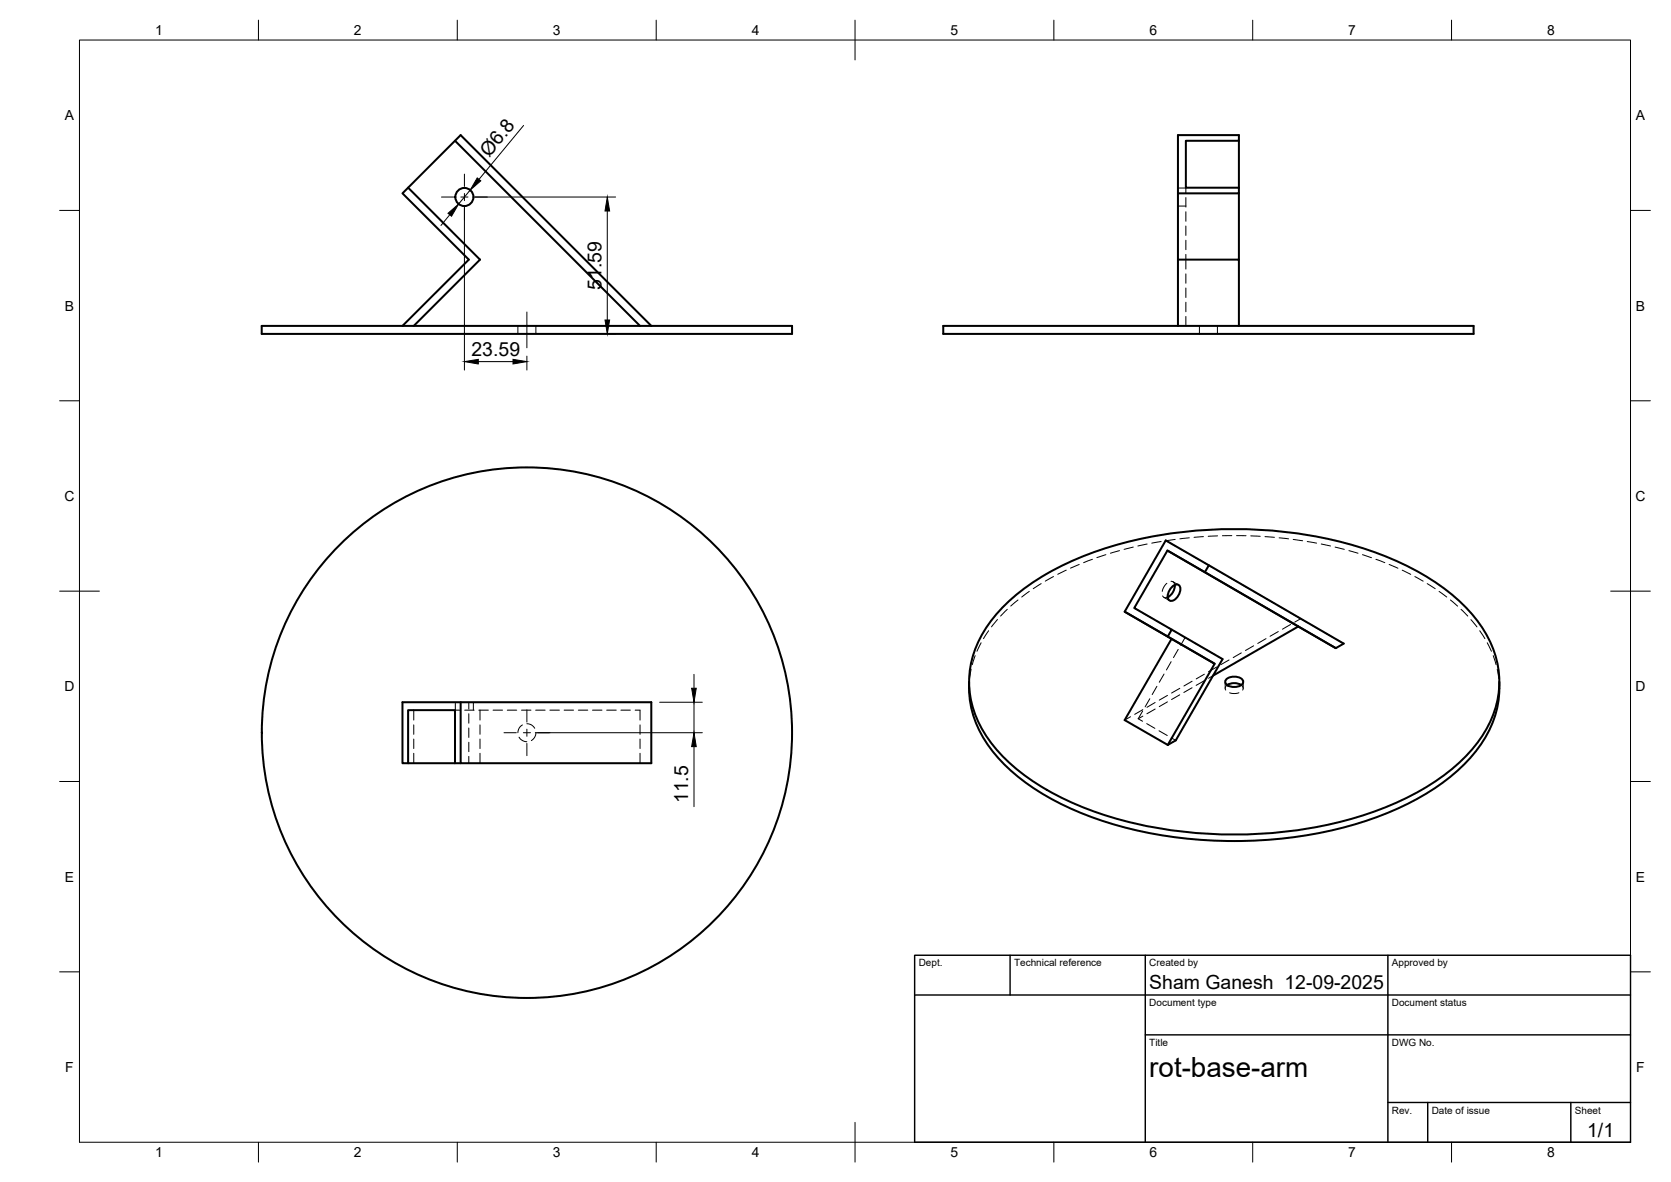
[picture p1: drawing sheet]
<svg xmlns="http://www.w3.org/2000/svg" width="420mm" height="297mm" viewBox="0 0 420 297" stroke-linecap="round" stroke-linejoin="round" font-family="sans-serif">
<!-- layer: Visible -->
<g fill="none" stroke="#000" stroke-width=".51">
<path d="M114.4 35.4l46.5 46.5M311.5 35.4v11.8M102.6 47.2l18.1 18-16.7 16.7M296.2 48.6h15.3v-1.4h-13.3v-11.8h13.3v-1.4h-15.3v47.9M311.5 48.6v16.6M296.2 65.2h15.3v16.7M65.8 81.9h133.4v2h-133.4zM101.2 81.9l16.7-16.7-16.7-16.6 14.6-14.6 48 47.9M237.2 81.9h133.3v2h-133.3zM293.5 138.4l42.4 24.5M252.3 152.4a62.8 62.8 0 0 1 25.1-14.4 110.2 110.2 0 0 1 69.6 1.3 56.6 56.6 0 0 1 23.4 15.3 24.9 24.9 0 0 1 6.1 21.6 32.4 32.4 0 0 1-13.1 18.4 80.6 80.6 0 0 1-36.2 13.9 110 110 0 0 1-53.5-5.1 56.6 56.6 0 0 1-23.4-15.3 24.9 24.9 0 0 1-6.1-21.7 29.2 29.2 0 0 1 8.1-14zM293.6 160l11.8 6.8"/>
<path d="M294.6 158.2l12.8 7.4-11.8 20.5-2 1.1M294.8 147.4a1.13 1.13 0 0 1 1.5-.4 1.13 1.13 0 0 1 .4 1.5 2.55 2.55 0 0 1-2.6 2.4 2.56 2.56 0 0 1 .7-3.5zM295.4 147a3.5 3.5 0 0 1-1.8 3.1M304 142.1l-1 1.7-9.5-5.4-8.3 14.4 9.4 5.4-1 1.8-10.8-6.3M115.8 176.5v15.3h48v-15.3h-62.6v15.3h1.4v-13.3h11.8v13.3h1.4M243.6 171.4a26.1 26.1 0 0 0 7.1 18.8 56.8 56.8 0 0 0 22.4 14.6 109.2 109.2 0 0 0 74.5 0 56.8 56.8 0 0 0 22.3-14.6 25.9 25.9 0 0 0 7.1-18.8M294.6 160.6l10.8 6.2-11.8 20.4M305 169.8l21.4-12.4 9.5 5.5 2-1.2-44.8-25.9-10.3 17.9 11.8 6.9-11.8 20.4 10.8 6.2M308.4 170.7a3.1 3.1 0 0 1 4.1 .3 1.42 1.42 0 0 1-1.6 1.6h-.6a2.01 2.01 0 0 1-2.2-1.3zM308.6 172.2a3.5 3.5 0 0 1 3.5 0M102.6 191.8h11.8"/>
<circle cx="116.8" cy="49.5" r="2.28"/>
<circle cx="132.5" cy="184.1" r="66.7"/>
</g>
<!-- layer: Hidden -->
<g fill="none" stroke="#000" stroke-width=".25">
<path d="M296.2 51.8h2M296.2 47.3h2M298.2 47.2v1.3M298.2 49.6v2.4M298.2 53.2v2.4M298.2 56.8v2.4M298.2 63.9v3.7M298.2 60.4v2.3M298.2 68.8v2.4M298.2 72.4v2.4M298.2 76v2.3M298.2 79.5v2.4"/>
<path d="M130.2 81.9v2M134.7 81.9v2M301.6 81.9v2M306.1 81.9v2M278.1 139.4l-2.3 .7M281.5 138.4l-2.3 .6M284.9 137.5l-2.3 .6M288.4 136.7l-2.3 .5M292 136.1l-2.4 .4M293.1 135.8l2.6 1.5M295.5 135.6l-2.4 .3M296.7 137.9l2 1.2"/>
<path d="M299 135.2l-2.3 .2M299.8 139.7l2 1.2M302.6 134.9l-2.4 .1M306.2 134.7l-2.4 .1M309.7 134.6h-2.3M310.9 134.6h2.4M314.5 134.7l2.4 .1M318.1 134.9l2.3 .1M321.6 135.2l2.4 .2M325.2 135.6l2.3 .3M328.7 136.1l2.3 .4M332.2 136.7l2.3 .5"/>
<path d="M335.7 137.5l2.3 .6M339.2 138.4l2.3 .6M342.6 139.4l2.2 .8M248.6 158.5l-1.3 2M250.8 155.7l-1.5 1.8M253.3 153.1l-1.7 1.7M256 150.8l-1.9 1.5M258.8 148.6l-1.9 1.4M261.8 146.7l-2 1.2M264.9 144.9l-2.1 1.1M268.1 143.3l-2.1 1M271.4 141.8l-2.2 1"/>
<path d="M274.7 140.6l-2.2 .8M285.2 152.8l1.2 .7M287.5 154.1l2 1.2M290.6 155.9l2 1.2M292.3 149.8l.5 .4 .8-.1M292.7 150.1l1.4 .8M293.4 146.6l-.7 .9-.5 1.1M293.6 157.7l2.1 1.2M294.4 146.1l.6 .2 .4 .7M294.9 146.2l1.4 .8M296.7 159.5l2.4 1.4M302.9 141.5l2 1.2"/>
<path d="M305.9 143.3l2.1 1.1M309 145.1l2.1 1.1M312.1 146.8l2.1 1.2M315.2 148.6l2.1 1.2M318.3 150.4l2.1 1.2M321.4 152.2l2.1 1.2M321.4 158.7l-2.1 1.2M324.5 154l2.5 1.5M324.5 156.9l-2 1.2M325.5 156.3l1.5-.8 1.8 1M329.9 157.1l2 1.2M333 158.9l2 1.2"/>
<path d="M346 140.6l2.2 .8M349.3 141.8l2.2 1M352.6 143.3l2.1 1M355.7 144.9l2.1 1.2M358.9 146.7l2 1.2M361.8 148.6l2 1.4M364.7 150.8l1.8 1.5M367.4 153.1l1.7 1.7M369.8 155.7l1.6 1.9M372.1 158.5l1.3 2M104 178.5v2.5M114.4 178.5h1.2"/>
<path d="M114.5 176.5v2M116.8 178.5h2.4M117.9 176.5v1.7M117.9 179.4v2.3M119 176.5v2M120.4 178.5h2.4M120.7 178.5v2.5M124 178.5h2.4M127.6 178.5h2.3M131.1 178.5h2.4M134.7 178.5h2.4M138.3 178.5h2.4"/>
<path d="M141.8 178.5h2.4M145.4 178.5h2.4M149 178.5h2.4M152.5 178.5h2.4M156.1 178.5h2.4M159.7 178.5h1.2v2.5M243.7 171.7l-.1 1.3M244.2 168.2l-.4 2.3M245.2 164.8l-.7 2.2M246.7 161.5l-1.1 2.2M287.3 178.7l-1.1 1.9M287.4 178.3l-2.1 1.2"/>
<path d="M287.4 180l-1.2 .6M289.1 175.6l-1.2 2M290.4 176.5l-2 1.2M290.4 178.2l-2 1.2M290.9 172.5l-1.2 2M292.7 169.4l-1.2 2.1M293.5 176.4l-2 1.2M293.6 174.8l-2.1 1.1M294.5 166.3l-1.2 2.1M296.2 163.2l-1.1 2.1M296.6 174.6l-2 1.2M296.7 173l-2.1 1.2"/>
<path d="M298 160.2l-1.1 2M299.7 171.2l-2 1.2M299.7 172.8l-2 1.2M300.1 161.4l2.1 1.2M302.8 169.4l-2 1.2M302.8 171.1l-2 1.1M303.2 163.2l2.1 1.2M305 169.8l-1.1 .7M305.9 167.6l-2 1.2M306.3 165l1.1 .6M308.1 171.4v1.6M308.6 172.2l-.5 .6 .1 .6"/>
<path d="M309 165.8l-2 1.2M309.2 174.1l1.1 .2 1.2-.2M312.1 172.2l.5 .6-.2 .6M312.1 164.1l-2 1.2M312.6 171.4v1.6M315.2 162.3l-2 1.2M318.3 160.5l-2 1.2M336.1 160.7l1.8 1M374 161.5l1 2.2M375.5 164.8l.7 2.2M376.5 168.2l.4 2.3M377 171.7v1.3"/>
<path d="M104 182.2v2.3M104 185.7v2.4M104 189.3v2.5M117.9 183v2.3M117.9 186.5v2.4M117.9 190.1v1.7M120.7 182.2v2.3M120.7 185.7v2.4M120.7 189.3v2.5M130.5 185.3l.7 .7 1.3 .4M131.4 182.2l-.8 .7-.4 1.2M132.5 181.9l1.1 .3 .9 .8"/>
<path d="M134.7 184.2l-.2 1-.9 .9M160.9 182.2v2.3M160.9 185.7v2.4M160.9 189.3v2.5M284.3 180.1l-1.5 .9M286.2 180.6l1.1 .7M288.3 181.8l2.1 1.2M291.4 183.6l2.1 1.2M294.5 185.4l1.1 .7"/>
</g>
<!-- layer: BORDER -->
<g fill="none" stroke="#000" stroke-width=".25">
<path d="M20 10.1h390v276.9h-390zM65 5.1v5M115 5.1v5M165 5.1v5M215 5.1v10M265 5.1v5M315 5.1v5M365 5.1v5M15 52.9h5M410 52.9h5M15 100.7h5M410 100.7h5"/>
<path d="M15 148.6h10M405 148.6h10M15 196.4h5M410 196.4h5M15 244.2h5M410 244.2h5M65 287v5M115 287v5M165 287v5M215 282.1v9.9M265 287v5M315 287v5"/>
<path d="M365 287v5"/>
</g>
<!-- layer: TITLEBLOCK -->
<path d="M230 240.1h180v46.9h-180zM230 250h180M254 240.1v9.9M288 240.1v46.9M349 240.1v46.9M288 260.1h122M349 277.1h61M359 277.1v9.9M395 277.1v9.9" fill="none" stroke="#000" stroke-width=".36"/>
<!-- layer: Smart Centers -->
<g fill="none" stroke="#000" stroke-width=".25">
<path d="M111 49.5h3.1M115.9 49.5h1.8M116.8 43.8v3M116.8 48.6v1.8M116.8 52.2v3.1M119.4 49.5h3.1M132.5 78.4v9M132.5 178.4v3M126.7 184.1h3.1M131.6 184.1h1.8M132.5 183.2v1.8M132.5 186.8v3.1"/>
<path d="M135.2 184.1h3.1"/>
</g>
<!-- layer: FD_Dimensions -->
<g fill="none" stroke="#000" stroke-width=".25">
<path d="M131.7 31.5l-11.3 13.6M113.1 54l-2.2 2.7M116.8 51.6v41.4M118.2 47.8l-2.9 3.5M118.9 49.5h35.9M152.7 53v27.4M120.3 90.9h8.7M132.5 89.5v3.5M153.2 83.9h1.6M165.9 176.5h10.7M174.5 169.5v3.5M174.5 176.5v7.6"/>
<path d="M134.6 184.1h42M174.5 187.6v15.1"/>
</g>
<path d="M112.6 53.6l2.7-2.3-1.8 3zM120 44.7l.9 .8-2.7 2.3zM152.7 49.5l.6 3.5h-1.2zM116.8 90.9l3.5-.6v1.2zM129 90.3l3.5 .6-3.5 .6zM152.1 80.4h1.2l-.6 3.5zM173.9 173h1.2l-.6 3.5zM174.5 184.1l.6 3.5h-1.2z" fill="#000" stroke="#000" stroke-width=".25"/>
<text font-size="7" x="289" y="270.6">rot-base-arm</text>
<g font-size="4.9">
<text x="123" y="39.6" transform="rotate(-50 123 39.6)">Ø6.8</text>
<text x="151.2" y="72.8" transform="rotate(-90 151.2 72.8)">51.59</text>
<text x="118.6" y="89.4">23.59</text>
<text x="173" y="201.9" transform="rotate(-90 173 201.9)">11.5</text>
<text x="289" y="248.5">Sham Ganesh 12-09-2025</text>
<text x="399.1" y="285.7">1/1</text>
</g>
<g font-size="3.5">
<text x="39" y="8.8">1</text>
<text x="89" y="8.8">2</text>
<text x="139" y="8.8">3</text>
<text x="189" y="8.8">4</text>
<text x="239" y="8.8">5</text>
<text x="289" y="8.8">6</text>
<text x="339" y="8.8">7</text>
<text x="389" y="8.8">8</text>
<text x="16.3" y="30.2">A</text>
<text x="411.3" y="30.2">A</text>
<text x="16.3" y="78">B</text>
<text x="411.3" y="78">B</text>
<text x="16.2" y="125.9">C</text>
<text x="411.2" y="125.9">C</text>
<text x="16.2" y="173.7">D</text>
<text x="411.2" y="173.7">D</text>
<text x="16.3" y="221.6">E</text>
<text x="411.3" y="221.6">E</text>
<text x="16.4" y="269.4">F</text>
<text x="411.4" y="269.4">F</text>
<text x="39" y="290.8">1</text>
<text x="89" y="290.8">2</text>
<text x="139" y="290.8">3</text>
<text x="189" y="290.8">4</text>
<text x="239" y="290.8">5</text>
<text x="289" y="290.8">6</text>
<text x="339" y="290.8">7</text>
<text x="389" y="290.8">8</text>
</g>
<g font-size="2.5">
<text x="231" y="242.9">Dept.</text>
<text x="255" y="242.9">Technical reference</text>
<text x="289" y="242.9">Created by</text>
<text x="350" y="242.9">Approved by</text>
<text x="289" y="252.8">Document type</text>
<text x="350" y="252.8">Document status</text>
<text x="289" y="262.9">Title</text>
<text x="350" y="262.9">DWG No.</text>
<text x="350" y="279.9">Rev.</text>
<text x="360" y="279.9">Date of issue</text>
<text x="396" y="279.9">Sheet</text>
</g>
</svg>
